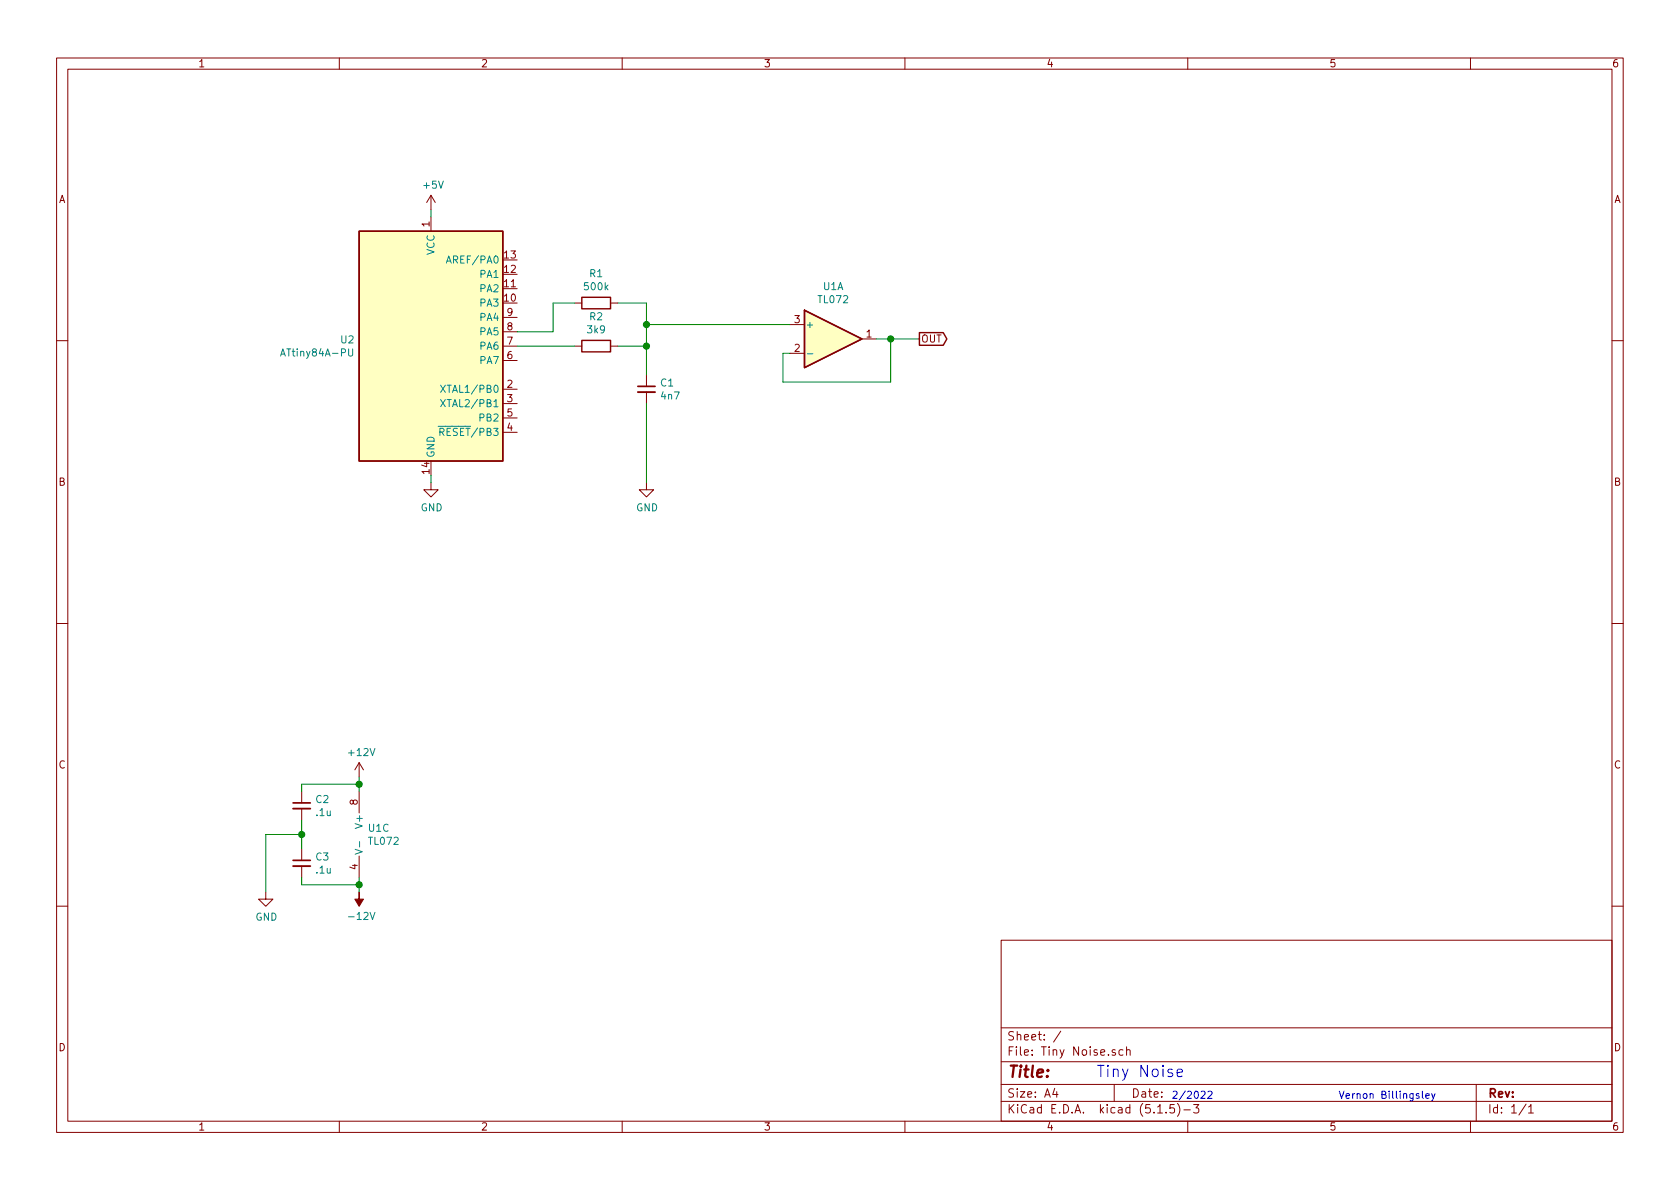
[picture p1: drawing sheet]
<svg xmlns="http://www.w3.org/2000/svg" width="297mm" height="210mm" viewBox="0 0 297 210" stroke-linecap="round" stroke-linejoin="round" font-family="sans-serif">
<g fill="none" stroke="#840000" stroke-width=".18">
<path d="M10 10.3h277v189.9h-277zM12 12.2h273v186.1h-273zM60 10.3v1.9M110 10.3v1.9M160 10.3v1.9M210 10.3v1.9M260 10.3v1.9M76.2 34.5l-.8 1.3M76.2 34.5v2.6M76.2 38.3v2.6M76.2 34.5l.8 1.3M88.9 58.7h2.5"/>
<path d="M88.9 56.1h2.5M101.6 53.6h1.3M107.9 53.6h1.3M139.7 57.4h2.5M152.4 59.9h2.5M10 60.2h2M88.9 68.8h2.5M88.9 71.4h2.5M88.9 76.4h2.5M88.9 73.9h2.5M88.9 63.7h2.5M88.9 61.2h2.5"/>
<path d="M101.6 61.2h1.3M107.9 61.2h1.3M114.3 66.3v2M114.3 69.3v2.1M139.7 62.5h2.5M285 60.2h2M76.2 85.3v1.3h1.3l-1.3 1.3-1.3-1.3h1.3M114.3 85.3v1.3h1.3l-1.3 1.3-1.3-1.3h1.3M10 110.3h2M285 110.3h2M53.3 139.9v2.1M63.5 134.9l-.8 1.2"/>
<path d="M63.5 134.9v2.5M63.5 139.9v3.9M63.5 134.9l.8 1.2M47 157.7v1.3h1.3l-1.3 1.3-1.3-1.3h1.3M53.3 143v2M53.3 150.1v2M53.3 153.2v2M63.5 151.4v3.8M10 160.2h2M177 166.3h108v32h-108zM285 160.2h2M60 198.3v1.9"/>
<path d="M110 198.3v1.9M160 198.3v1.9M177 194.8h108M177 191.8h108M177 187.8h108M177 181.8h108M186.5 192.5l-.4 1h1M186.8 193v1M187.6 182.3l-1.3 2M197 191.8v3M197.2 185.7l-.4-.1-.2 .2 .1 .2 .5 .2v.3h-.6M198.6 185.7l-.5-.1-.3 .3 .2 .6h.6"/>
<path d="M199.2 185.7l.2-.1 .4 .1v.9M199.2 185.1v1.5M204.7 196.8h.8M206.2 196.7v.1M207.6 195.3h-.7l-.1 .7 .2-.1 .5 .1 .2 .2-.1 .5-.2 .1-.6-.1M208.2 195.1a1.71 1.71 0 0 1 0 2.3M209.3 196.3h1.2M210 198.3v1.9M211 195.3h1l-.5 .6 .4 .1v.7l-.2 .1-.7-.1M260 198.3v1.9M261 191.8v6.5M269.8 195.2l-1.2 2"/>
<path d="M270.3 195.8l.4-.5v1.5M270.3 196.8h.8"/>
</g>
<path d="M63.5 40.9h25.4v40.6h-25.4zM102.9 52.6h5v2h-5zM142.2 54.9l10.2 5-10.2 5.1zM162.6 58.8h4.2l.6 1.1-.6 1.2h-4.2zM102.9 60.2h5v2h-5z" fill="none" stroke="#840000" stroke-width=".25"/>
<path d="M112.8 69.3h3M51.8 153.2h3.1M51.8 143h3.1" fill="none" stroke="#840000" stroke-width=".33"/>
<path d="M112.8 68.3h3M51.8 152.1h3.1M51.8 142h3.1" fill="none" stroke="#840000" stroke-width=".3"/>
<path d="M63.5 157.7v1.3h.8l-.8 1.3-.8-1.3h.8z" fill="#840000" stroke="#840000" stroke-width=".18"/>
<g fill="none" stroke="#008484" stroke-width=".18">
<path d="M78.9 46.5l.4-1.2 .5 1.2M79 46.2h.7M61.6 61.7v1l.3 .3h.2l.3-.3v-1M77.5 75.4h1.2M77.8 76.4l.6-.1 .1-.1-.1-.3-.1-.2h-.5v1.3M77.9 68.1l.8 1.3M77.9 70.7l.8 1.2M78.1 76.4l.4 .6M78.7 68.1l-.8 1.3M78.7 70.7l-.8 1.2M142.7 62.6h1M62.8 150.2l1.3 .4-1.3 .4"/>
<path d="M63.6 148.8v1"/>
</g>
<g fill="#ffffc2" stroke="#ffffc2" stroke-width=".18">
<path d="M142.2 54.9l10.2 5-10.2 5.1z"/>
<path d="M63.5 40.9h25.4v40.6h-25.4z"/>
</g>
<g fill="none" stroke="#008400" stroke-width=".18">
<path d="M76.2 37.1v1.2M101.6 53.6h-3.8v5.1h-6.4M109.2 53.6h5.1v12.7M114.3 57.4h25.4M154.9 59.9h7.7M157.5 59.9v7.7h-19.1v-5.1h1.3M91.4 61.2h10.2M109.2 61.2h5.1M114.3 71.4v13.9M76.2 84.1v1.2M63.5 138.7h-10.2v1.2M63.5 137.4v2.5"/>
<path d="M53.3 145v5.1M53.3 155.2v1.3h10.2M53.3 147.6h-6.3v10.1M63.5 155.2v2.5"/>
</g>
<path d="M194.1 188.4h1.1M207.4 193.1l.5-.1 .2 .3v.2l-.8 .7h.8M209.6 192.9l-1.1 1.6M236.8 193l.4 1.2 .4-1.2M253.1 193.4l.3 .8M253.7 193.4l-.4 1.1-.2 .2" fill="none" stroke="#0000c2" stroke-width=".18"/>
<g fill="#008400" stroke="#008400" stroke-width=".25">
<circle cx="63.5" cy="138.7" r=".51"/>
<circle cx="53.3" cy="147.6" r=".51"/>
<circle cx="114.3" cy="61.2" r=".51"/>
<circle cx="63.5" cy="156.5" r=".51"/>
<circle cx="157.5" cy="59.9" r=".51"/>
<circle cx="114.3" cy="57.4" r=".51"/>
</g>
<text font-size="2.8" fill="#840000" x="178" y="190.5">Title:</text>
<text font-size="2.8" fill="#0000c2" x="195.4" y="190.5">Tiny Noise</text>
<g font-size="2.1" fill="#840000">
<text x="178" y="184">Sheet: /</text>
<text x="178" y="186.7">File: Tiny Noise.sch</text>
<text x="178" y="196.9">KiCad E.D.A. kicad (5.1.5)-3</text>
<text x="178" y="194.1">Size: A4</text>
<text x="200" y="194.1">Date:</text>
<text x="263" y="194.1">Rev:</text>
<text x="263" y="196.9">Id: 1/1</text>
</g>
<g font-size="1.8" fill="#840000">
<text x="35" y="11.9">1</text>
<text x="85" y="11.9">2</text>
<text x="135" y="11.9">3</text>
<text x="185" y="11.9">4</text>
<text x="235" y="11.9">5</text>
<text x="285" y="11.9">6</text>
<text x="10.4" y="35.9">A</text>
<text x="285.4" y="35.9">A</text>
<text x="75.9" y="40.1" transform="rotate(-90 75.9 40.1)">1</text>
<text x="89.2" y="45.7">13</text>
<text x="89.2" y="53.3">10</text>
<text x="89.2" y="50.8">11</text>
<text x="89.2" y="48.3">12</text>
<text x="89.7" y="58.4">8</text>
<text x="89.7" y="55.9">9</text>
<text x="140.5" y="57.1">3</text>
<text x="153.2" y="59.7">1</text>
<text x="89.7" y="63.5">6</text>
<text x="89.7" y="61">7</text>
<text x="140.5" y="62.2">2</text>
<text x="162.8" y="60.6">OUT</text>
<text x="89.7" y="68.6">2</text>
<text x="89.7" y="71.1">3</text>
<text x="89.7" y="76.2">4</text>
<text x="89.7" y="73.7">5</text>
<text x="75.9" y="83.8" transform="rotate(-90 75.9 83.8)">14</text>
<text x="10.4" y="85.9">B</text>
<text x="285.4" y="85.9">B</text>
<text x="10.4" y="135.9">C</text>
<text x="285.4" y="135.9">C</text>
<text x="63.2" y="142.3" transform="rotate(-90 63.2 142.3)">8</text>
<text x="63.2" y="153.8" transform="rotate(-90 63.2 153.8)">4</text>
<text x="10.4" y="185.9">D</text>
<text x="285.4" y="185.9">D</text>
<text x="35" y="199.9">1</text>
<text x="85" y="199.9">2</text>
<text x="135" y="199.9">3</text>
<text x="185" y="199.9">4</text>
<text x="235" y="199.9">5</text>
<text x="285" y="199.9">6</text>
</g>
<g font-size="1.8" fill="#008484">
<text x="75" y="33.4">+5V</text>
<text x="76.8" y="45.1" transform="rotate(-90 76.8 45.1)">VCC</text>
<text x="79.7" y="46.6">AREF/PA0</text>
<text x="85" y="51.7">PA2</text>
<text x="85" y="49.1">PA1</text>
<text x="103.5" y="51.3">500k</text>
<text x="104.3" y="49">R1</text>
<text x="144.8" y="53.6">TL072</text>
<text x="145.6" y="51.3">U1A</text>
<text x="85" y="54.2">PA3</text>
<text x="85" y="59.3">PA5</text>
<text x="85" y="56.8">PA4</text>
<text x="103.9" y="58.9">3k9</text>
<text x="104.3" y="56.6">R2</text>
<text x="142.4" y="58">+</text>
<text x="50.2" y="63">ATtiny84A-PU</text>
<text x="60.3" y="60.7">U2</text>
<text x="85" y="64.4">PA7</text>
<text x="85" y="61.8">PA6</text>
<text x="78.9" y="69.5">XTAL1/PB0</text>
<text x="116.8" y="68.3">C1</text>
<text x="117" y="70.7">4n7</text>
<text x="78.6" y="77.1">RESET/PB3</text>
<text x="78.9" y="72">XTAL2/PB1</text>
<text x="85" y="74.5">PB2</text>
<text x="76.8" y="81" transform="rotate(-90 76.8 81)">GND</text>
<text x="74.4" y="90.4">GND</text>
<text x="112.5" y="90.4">GND</text>
<text x="61.8" y="133.7">+12V</text>
<text x="55.9" y="142">C2</text>
<text x="56" y="144.3">.1u</text>
<text x="64.1" y="146.1" transform="rotate(-90 64.1 146.1)">V+</text>
<text x="65.2" y="147.1">U1C</text>
<text x="65.3" y="149.4">TL072</text>
<text x="55.9" y="152.2">C3</text>
<text x="56" y="154.5">.1u</text>
<text x="45.2" y="162.8">GND</text>
<text x="62" y="162.7">-12V</text>
</g>
<g font-size="1.8" fill="#0000c2">
<text x="209.2" y="194.3">2/2022</text>
<text x="238.6" y="194.3">Vernon Billingsley</text>
</g>
</svg>
